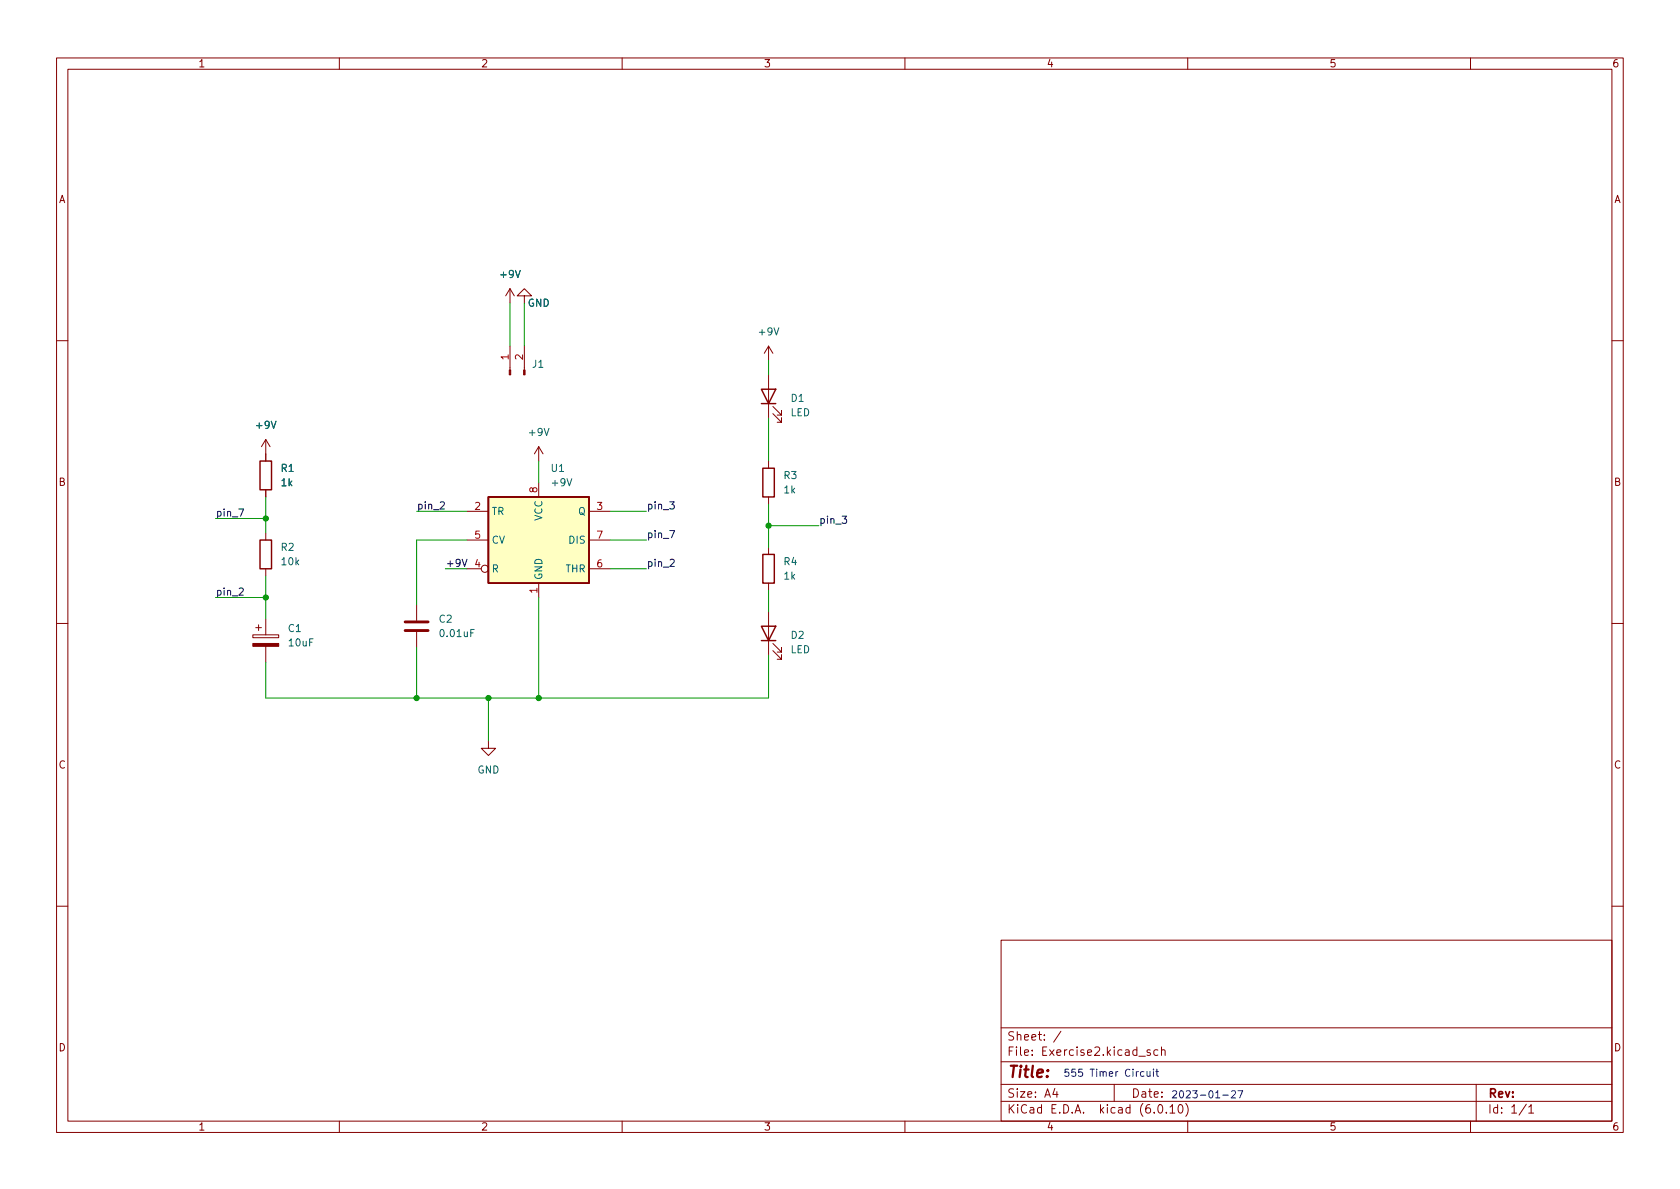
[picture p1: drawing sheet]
(kicad_sch (version 20211123) (generator eeschema)

 (paper "A4")

 (lib_symbols
  (symbol "Connector:Conn_01x02_Male" (pin_names (offset 1.016) hide) (in_bom yes) (on_board yes)
   (property "Reference" "J" (id 0) (at 0 2.54 0) (effects (font (size 1.27 1.27))))
   (property "Value" "Conn_01x02_Male" (id 1) (at 0 -5.08 0) (effects (font (size 1.27 1.27))))
   (property "Footprint" "" (id 2) (at 0 0 0) (effects (font (size 1.27 1.27)) hide))
   (property "Datasheet" "~" (id 3) (at 0 0 0) (effects (font (size 1.27 1.27)) hide))
   (symbol "Conn_01x02_Male_1_1"
    (polyline (pts (xy 1.27 -2.54) (xy 0.8636 -2.54)) (stroke (width 0.1524) (type default) (color 0 0 0 0)) (fill (type none)))
    (polyline (pts (xy 1.27 0) (xy 0.8636 0)) (stroke (width 0.1524) (type default) (color 0 0 0 0)) (fill (type none)))
    (rectangle (start 0.8636 -2.413) (end 0 -2.667) (stroke (width 0.1524) (type default) (color 0 0 0 0)) (fill (type outline)))
    (rectangle (start 0.8636 0.127) (end 0 -0.127) (stroke (width 0.1524) (type default) (color 0 0 0 0)) (fill (type outline)))
    (pin passive line (at 5.08 0 180) (length 3.81) (name "Pin_1" (effects (font (size 1.27 1.27)))) (number "1" (effects (font (size 1.27 1.27)))))
    (pin passive line (at 5.08 -2.54 180) (length 3.81) (name "Pin_2" (effects (font (size 1.27 1.27)))) (number "2" (effects (font (size 1.27 1.27)))))))
  (symbol "Device:C" (pin_numbers hide) (pin_names (offset 0.254)) (in_bom yes) (on_board yes)
   (property "Reference" "C" (id 0) (at 0.635 2.54 0) (effects (font (size 1.27 1.27)) (justify left)))
   (property "Value" "C" (id 1) (at 0.635 -2.54 0) (effects (font (size 1.27 1.27)) (justify left)))
   (property "Footprint" "" (id 2) (at 0.9652 -3.81 0) (effects (font (size 1.27 1.27)) hide))
   (property "Datasheet" "~" (id 3) (at 0 0 0) (effects (font (size 1.27 1.27)) hide))
   (symbol "C_0_1"
    (polyline (pts (xy -2.032 -0.762) (xy 2.032 -0.762)) (stroke (width 0.508) (type default) (color 0 0 0 0)) (fill (type none)))
    (polyline (pts (xy -2.032 0.762) (xy 2.032 0.762)) (stroke (width 0.508) (type default) (color 0 0 0 0)) (fill (type none))))
   (symbol "C_1_1"
    (pin passive line (at 0 3.81 270) (length 2.794) (name "~" (effects (font (size 1.27 1.27)))) (number "1" (effects (font (size 1.27 1.27)))))
    (pin passive line (at 0 -3.81 90) (length 2.794) (name "~" (effects (font (size 1.27 1.27)))) (number "2" (effects (font (size 1.27 1.27)))))))
  (symbol "Device:C_Polarized" (pin_numbers hide) (pin_names (offset 0.254)) (in_bom yes) (on_board yes)
   (property "Reference" "C" (id 0) (at 0.635 2.54 0) (effects (font (size 1.27 1.27)) (justify left)))
   (property "Value" "C_Polarized" (id 1) (at 0.635 -2.54 0) (effects (font (size 1.27 1.27)) (justify left)))
   (property "Footprint" "" (id 2) (at 0.9652 -3.81 0) (effects (font (size 1.27 1.27)) hide))
   (property "Datasheet" "~" (id 3) (at 0 0 0) (effects (font (size 1.27 1.27)) hide))
   (symbol "C_Polarized_0_1"
    (rectangle (start -2.286 0.508) (end 2.286 1.016) (stroke (width 0) (type default) (color 0 0 0 0)) (fill (type none)))
    (polyline (pts (xy -1.778 2.286) (xy -0.762 2.286)) (stroke (width 0) (type default) (color 0 0 0 0)) (fill (type none)))
    (polyline (pts (xy -1.27 2.794) (xy -1.27 1.778)) (stroke (width 0) (type default) (color 0 0 0 0)) (fill (type none)))
    (rectangle (start 2.286 -0.508) (end -2.286 -1.016) (stroke (width 0) (type default) (color 0 0 0 0)) (fill (type outline))))
   (symbol "C_Polarized_1_1"
    (pin passive line (at 0 3.81 270) (length 2.794) (name "~" (effects (font (size 1.27 1.27)))) (number "1" (effects (font (size 1.27 1.27)))))
    (pin passive line (at 0 -3.81 90) (length 2.794) (name "~" (effects (font (size 1.27 1.27)))) (number "2" (effects (font (size 1.27 1.27)))))))
  (symbol "Device:LED" (pin_numbers hide) (pin_names (offset 1.016) hide) (in_bom yes) (on_board yes)
   (property "Reference" "D" (id 0) (at 0 2.54 0) (effects (font (size 1.27 1.27))))
   (property "Value" "LED" (id 1) (at 0 -2.54 0) (effects (font (size 1.27 1.27))))
   (property "Footprint" "" (id 2) (at 0 0 0) (effects (font (size 1.27 1.27)) hide))
   (property "Datasheet" "~" (id 3) (at 0 0 0) (effects (font (size 1.27 1.27)) hide))
   (symbol "LED_0_1"
    (polyline (pts (xy -1.27 -1.27) (xy -1.27 1.27)) (stroke (width 0.254) (type default) (color 0 0 0 0)) (fill (type none)))
    (polyline (pts (xy -1.27 0) (xy 1.27 0)) (stroke (width 0) (type default) (color 0 0 0 0)) (fill (type none)))
    (polyline (pts (xy 1.27 -1.27) (xy 1.27 1.27) (xy -1.27 0) (xy 1.27 -1.27)) (stroke (width 0.254) (type default) (color 0 0 0 0)) (fill (type none)))
    (polyline (pts (xy -3.048 -0.762) (xy -4.572 -2.286) (xy -3.81 -2.286) (xy -4.572 -2.286) (xy -4.572 -1.524)) (stroke (width 0) (type default) (color 0 0 0 0)) (fill (type none)))
    (polyline (pts (xy -1.778 -0.762) (xy -3.302 -2.286) (xy -2.54 -2.286) (xy -3.302 -2.286) (xy -3.302 -1.524)) (stroke (width 0) (type default) (color 0 0 0 0)) (fill (type none))))
   (symbol "LED_1_1"
    (pin passive line (at -3.81 0 0) (length 2.54) (name "K" (effects (font (size 1.27 1.27)))) (number "1" (effects (font (size 1.27 1.27)))))
    (pin passive line (at 3.81 0 180) (length 2.54) (name "A" (effects (font (size 1.27 1.27)))) (number "2" (effects (font (size 1.27 1.27)))))))
  (symbol "Device:R" (pin_numbers hide) (pin_names (offset 0)) (in_bom yes) (on_board yes)
   (property "Reference" "R" (id 0) (at 2.032 0 90) (effects (font (size 1.27 1.27))))
   (property "Value" "R" (id 1) (at 0 0 90) (effects (font (size 1.27 1.27))))
   (property "Footprint" "" (id 2) (at -1.778 0 90) (effects (font (size 1.27 1.27)) hide))
   (property "Datasheet" "~" (id 3) (at 0 0 0) (effects (font (size 1.27 1.27)) hide))
   (symbol "R_0_1"
    (rectangle (start -1.016 -2.54) (end 1.016 2.54) (stroke (width 0.254) (type default) (color 0 0 0 0)) (fill (type none))))
   (symbol "R_1_1"
    (pin passive line (at 0 3.81 270) (length 1.27) (name "~" (effects (font (size 1.27 1.27)))) (number "1" (effects (font (size 1.27 1.27)))))
    (pin passive line (at 0 -3.81 90) (length 1.27) (name "~" (effects (font (size 1.27 1.27)))) (number "2" (effects (font (size 1.27 1.27)))))))
  (symbol "Timer:NE555D" (in_bom yes) (on_board yes)
   (property "Reference" "U" (id 0) (at -10.16 8.89 0) (effects (font (size 1.27 1.27)) (justify left)))
   (property "Value" "NE555D" (id 1) (at 2.54 8.89 0) (effects (font (size 1.27 1.27)) (justify left)))
   (property "Footprint" "Package_SO:SOIC-8_3.9x4.9mm_P1.27mm" (id 2) (at 21.59 -10.16 0) (effects (font (size 1.27 1.27)) hide))
   (property "Datasheet" "http://www.ti.com/lit/ds/symlink/ne555.pdf" (id 3) (at 21.59 -10.16 0) (effects (font (size 1.27 1.27)) hide))
   (symbol "NE555D_0_0"
    (pin power_in line (at 0 -10.16 90) (length 2.54) (name "GND" (effects (font (size 1.27 1.27)))) (number "1" (effects (font (size 1.27 1.27)))))
    (pin power_in line (at 0 10.16 270) (length 2.54) (name "VCC" (effects (font (size 1.27 1.27)))) (number "8" (effects (font (size 1.27 1.27))))))
   (symbol "NE555D_0_1"
    (rectangle (start -8.89 -7.62) (end 8.89 7.62) (stroke (width 0.254) (type default) (color 0 0 0 0)) (fill (type background)))
    (rectangle (start -8.89 -7.62) (end 8.89 7.62) (stroke (width 0.254) (type default) (color 0 0 0 0)) (fill (type background))))
   (symbol "NE555D_1_1"
    (pin input line (at -12.7 5.08 0) (length 3.81) (name "TR" (effects (font (size 1.27 1.27)))) (number "2" (effects (font (size 1.27 1.27)))))
    (pin output line (at 12.7 5.08 180) (length 3.81) (name "Q" (effects (font (size 1.27 1.27)))) (number "3" (effects (font (size 1.27 1.27)))))
    (pin input inverted (at -12.7 -5.08 0) (length 3.81) (name "R" (effects (font (size 1.27 1.27)))) (number "4" (effects (font (size 1.27 1.27)))))
    (pin input line (at -12.7 0 0) (length 3.81) (name "CV" (effects (font (size 1.27 1.27)))) (number "5" (effects (font (size 1.27 1.27)))))
    (pin input line (at 12.7 -5.08 180) (length 3.81) (name "THR" (effects (font (size 1.27 1.27)))) (number "6" (effects (font (size 1.27 1.27)))))
    (pin input line (at 12.7 0 180) (length 3.81) (name "DIS" (effects (font (size 1.27 1.27)))) (number "7" (effects (font (size 1.27 1.27)))))))
  (symbol "power:+9V" (power) (pin_names (offset 0)) (in_bom yes) (on_board yes)
   (property "Reference" "#PWR" (id 0) (at 0 -3.81 0) (effects (font (size 1.27 1.27)) hide))
   (property "Value" "+9V" (id 1) (at 0 3.556 0) (effects (font (size 1.27 1.27))))
   (property "Footprint" "" (id 2) (at 0 0 0) (effects (font (size 1.27 1.27)) hide))
   (property "Datasheet" "" (id 3) (at 0 0 0) (effects (font (size 1.27 1.27)) hide))
   (symbol "+9V_0_1"
    (polyline (pts (xy -0.762 1.27) (xy 0 2.54)) (stroke (width 0) (type default) (color 0 0 0 0)) (fill (type none)))
    (polyline (pts (xy 0 0) (xy 0 2.54)) (stroke (width 0) (type default) (color 0 0 0 0)) (fill (type none)))
    (polyline (pts (xy 0 2.54) (xy 0.762 1.27)) (stroke (width 0) (type default) (color 0 0 0 0)) (fill (type none))))
   (symbol "+9V_1_1"
    (pin power_in line (at 0 0 90) (length 0) hide (name "+9V" (effects (font (size 1.27 1.27)))) (number "1" (effects (font (size 1.27 1.27)))))))
  (symbol "power:GND" (power) (pin_names (offset 0)) (in_bom yes) (on_board yes)
   (property "Reference" "#PWR" (id 0) (at 0 -6.35 0) (effects (font (size 1.27 1.27)) hide))
   (property "Value" "GND" (id 1) (at 0 -3.81 0) (effects (font (size 1.27 1.27))))
   (property "Footprint" "" (id 2) (at 0 0 0) (effects (font (size 1.27 1.27)) hide))
   (property "Datasheet" "" (id 3) (at 0 0 0) (effects (font (size 1.27 1.27)) hide))
   (symbol "GND_0_1"
    (polyline (pts (xy 0 0) (xy 0 -1.27) (xy 1.27 -1.27) (xy 0 -2.54) (xy -1.27 -1.27) (xy 0 -1.27)) (stroke (width 0) (type default) (color 0 0 0 0)) (fill (type none))))
   (symbol "GND_1_1"
    (pin power_in line (at 0 0 270) (length 0) hide (name "GND" (effects (font (size 1.27 1.27)))) (number "1" (effects (font (size 1.27 1.27))))))))

 (junction (at 46.99 105.41) (diameter 0) (color 0 0 0 0))
 (junction (at 95.25 123.19) (diameter 0) (color 0 0 0 0))
 (junction (at 135.89 92.71) (diameter 0) (color 0 0 0 0))
 (junction (at 73.66 123.19) (diameter 0) (color 0 0 0 0))
 (junction (at 46.99 91.44) (diameter 0) (color 0 0 0 0))
 (junction (at 86.36 123.19) (diameter 0) (color 0 0 0 0))

 (wire (pts (xy 73.66 90.17) (xy 82.55 90.17)) (stroke (width 0) (type default) (color 0 0 0 0)))
 (wire (pts (xy 135.89 115.57) (xy 135.89 123.19)) (stroke (width 0) (type default) (color 0 0 0 0)))
 (wire (pts (xy 73.66 123.19) (xy 86.36 123.19)) (stroke (width 0) (type default) (color 0 0 0 0)))
 (wire (pts (xy 135.89 73.66) (xy 135.89 81.28)) (stroke (width 0) (type default) (color 0 0 0 0)))
 (wire (pts (xy 46.99 101.6) (xy 46.99 105.41)) (stroke (width 0) (type default) (color 0 0 0 0)))
 (wire (pts (xy 135.89 88.9) (xy 135.89 92.71)) (stroke (width 0) (type default) (color 0 0 0 0)))
 (wire (pts (xy 135.89 104.14) (xy 135.89 107.95)) (stroke (width 0) (type default) (color 0 0 0 0)))
 (wire (pts (xy 78.74 100.33) (xy 82.55 100.33)) (stroke (width 0) (type default) (color 0 0 0 0)))
 (wire (pts (xy 46.99 116.84) (xy 46.99 123.19)) (stroke (width 0) (type default) (color 0 0 0 0)))
 (wire (pts (xy 73.66 95.25) (xy 73.66 106.68)) (stroke (width 0) (type default) (color 0 0 0 0)))
 (wire (pts (xy 46.99 123.19) (xy 73.66 123.19)) (stroke (width 0) (type default) (color 0 0 0 0)))
 (wire (pts (xy 95.25 105.41) (xy 95.25 123.19)) (stroke (width 0) (type default) (color 0 0 0 0)))
 (wire (pts (xy 135.89 63.5) (xy 135.89 66.04)) (stroke (width 0) (type default) (color 0 0 0 0)))
 (wire (pts (xy 95.25 123.19) (xy 135.89 123.19)) (stroke (width 0) (type default) (color 0 0 0 0)))
 (wire (pts (xy 135.89 92.71) (xy 135.89 96.52)) (stroke (width 0) (type default) (color 0 0 0 0)))
 (wire (pts (xy 107.95 90.17) (xy 114.3 90.17)) (stroke (width 0) (type default) (color 0 0 0 0)))
 (wire (pts (xy 82.55 95.25) (xy 73.66 95.25)) (stroke (width 0) (type default) (color 0 0 0 0)))
 (wire (pts (xy 86.36 123.19) (xy 86.36 130.81)) (stroke (width 0) (type default) (color 0 0 0 0)))
 (wire (pts (xy 38.1 91.44) (xy 46.99 91.44)) (stroke (width 0) (type default) (color 0 0 0 0)))
 (wire (pts (xy 46.99 91.44) (xy 46.99 93.98)) (stroke (width 0) (type default) (color 0 0 0 0)))
 (wire (pts (xy 90.17 53.34) (xy 90.17 60.96)) (stroke (width 0) (type default) (color 0 0 0 0)))
 (wire (pts (xy 92.71 53.34) (xy 92.71 60.96)) (stroke (width 0) (type default) (color 0 0 0 0)))
 (wire (pts (xy 73.66 114.3) (xy 73.66 123.19)) (stroke (width 0) (type default) (color 0 0 0 0)))
 (wire (pts (xy 46.99 105.41) (xy 46.99 109.22)) (stroke (width 0) (type default) (color 0 0 0 0)))
 (wire (pts (xy 107.95 95.25) (xy 114.3 95.25)) (stroke (width 0) (type default) (color 0 0 0 0)))
 (wire (pts (xy 107.95 100.33) (xy 114.3 100.33)) (stroke (width 0) (type default) (color 0 0 0 0)))
 (wire (pts (xy 46.99 87.63) (xy 46.99 91.44)) (stroke (width 0) (type default) (color 0 0 0 0)))
 (wire (pts (xy 86.36 123.19) (xy 95.25 123.19)) (stroke (width 0) (type default) (color 0 0 0 0)))
 (wire (pts (xy 38.1 105.41) (xy 46.99 105.41)) (stroke (width 0) (type default) (color 0 0 0 0)))
 (wire (pts (xy 95.25 81.28) (xy 95.25 85.09)) (stroke (width 0) (type default) (color 0 0 0 0)))
 (wire (pts (xy 135.89 92.71) (xy 144.78 92.71)) (stroke (width 0) (type default) (color 0 0 0 0)))

 (text "2023-01-27\n" (at 207.01 194.31 0) (effects (font (size 1.27 1.27)) (justify left bottom)))
 (text "555 Timer Circuit" (at 187.96 190.5 0) (effects (font (size 1.27 1.27)) (justify left bottom)))

 (label "pin_7" (at 114.3 95.25 0) (effects (font (size 1.27 1.27)) (justify left bottom)))
 (label "pin_2" (at 73.66 90.17 0) (effects (font (size 1.27 1.27)) (justify left bottom)))
 (label "pin_2" (at 38.1 105.41 0) (effects (font (size 1.27 1.27)) (justify left bottom)))
 (label "+9V" (at 78.74 100.33 0) (effects (font (size 1.27 1.27)) (justify left bottom)))
 (label "pin_3" (at 114.3 90.17 0) (effects (font (size 1.27 1.27)) (justify left bottom)))
 (label "pin_7" (at 38.1 91.44 0) (effects (font (size 1.27 1.27)) (justify left bottom)))
 (label "pin_3" (at 144.78 92.71 0) (effects (font (size 1.27 1.27)) (justify left bottom)))
 (label "pin_2" (at 114.3 100.33 0) (effects (font (size 1.27 1.27)) (justify left bottom)))

 (symbol (lib_id "Timer:NE555D") (at 95.25 95.25 0) (unit 1) (in_bom yes) (on_board yes) (fields_autoplaced)
  (property "Reference" "U1" (id 0) (at 97.2694 82.55 0) (effects (font (size 1.27 1.27)) (justify left)))
  (property "Value" "+9V" (id 1) (at 97.2694 85.09 0) (effects (font (size 1.27 1.27)) (justify left)))
  (property "Footprint" "Package_SO:SOIC-8_3.9x4.9mm_P1.27mm" (id 2) (at 116.84 105.41 0) (effects (font (size 1.27 1.27)) hide))
  (property "Datasheet" "http://www.ti.com/lit/ds/symlink/ne555.pdf" (id 3) (at 116.84 105.41 0) (effects (font (size 1.27 1.27)) hide)) (pin "1") (pin "8") (pin "2") (pin "3") (pin "4") (pin "5") (pin "6") (pin "7"))

 (symbol (lib_id "Device:R") (at 46.99 83.82 0) (unit 1) (in_bom yes) (on_board yes) (fields_autoplaced)
  (property "Reference" "R1" (id 0) (at 49.53 82.5499 0) (effects (font (size 1.27 1.27)) (justify left)))
  (property "Value" "1k" (id 1) (at 49.53 85.0899 0) (effects (font (size 1.27 1.27)) (justify left)))
  (property "Footprint" "" (id 2) (at 45.212 83.82 90) (effects (font (size 1.27 1.27)) hide))
  (property "Datasheet" "~" (id 3) (at 46.99 83.82 0) (effects (font (size 1.27 1.27)) hide)) (pin "1") (pin "2"))

 (symbol (lib_id "Device:R") (at 135.89 85.09 0) (unit 1) (in_bom yes) (on_board yes) (fields_autoplaced)
  (property "Reference" "R3" (id 0) (at 138.43 83.8199 0) (effects (font (size 1.27 1.27)) (justify left)))
  (property "Value" "1k" (id 1) (at 138.43 86.3599 0) (effects (font (size 1.27 1.27)) (justify left)))
  (property "Footprint" "" (id 2) (at 134.112 85.09 90) (effects (font (size 1.27 1.27)) hide))
  (property "Datasheet" "~" (id 3) (at 135.89 85.09 0) (effects (font (size 1.27 1.27)) hide)) (pin "1") (pin "2"))

 (symbol (lib_id "Device:LED") (at 135.89 111.76 90) (unit 1) (in_bom yes) (on_board yes) (fields_autoplaced)
  (property "Reference" "D2" (id 0) (at 139.7 112.0774 90) (effects (font (size 1.27 1.27)) (justify right)))
  (property "Value" "LED" (id 1) (at 139.7 114.6174 90) (effects (font (size 1.27 1.27)) (justify right)))
  (property "Footprint" "" (id 2) (at 135.89 111.76 0) (effects (font (size 1.27 1.27)) hide))
  (property "Datasheet" "~" (id 3) (at 135.89 111.76 0) (effects (font (size 1.27 1.27)) hide)) (pin "1") (pin "2"))

 (symbol (lib_id "power:+9V") (at 135.89 63.5 0) (unit 1) (in_bom yes) (on_board yes) (fields_autoplaced)
  (property "Reference" "#PWR06" (id 0) (at 135.89 67.31 0) (effects (font (size 1.27 1.27)) hide))
  (property "Value" "+9V" (id 1) (at 135.89 58.42 0))
  (property "Footprint" "" (id 2) (at 135.89 63.5 0) (effects (font (size 1.27 1.27)) hide))
  (property "Datasheet" "" (id 3) (at 135.89 63.5 0) (effects (font (size 1.27 1.27)) hide)) (pin "1"))

 (symbol (lib_id "power:+9V") (at 95.25 81.28 0) (unit 1) (in_bom yes) (on_board yes) (fields_autoplaced)
  (property "Reference" "#PWR05" (id 0) (at 95.25 85.09 0) (effects (font (size 1.27 1.27)) hide))
  (property "Value" "+9V" (id 1) (at 95.25 76.2 0))
  (property "Footprint" "" (id 2) (at 95.25 81.28 0) (effects (font (size 1.27 1.27)) hide))
  (property "Datasheet" "" (id 3) (at 95.25 81.28 0) (effects (font (size 1.27 1.27)) hide)) (pin "1"))

 (symbol (lib_id "power:+9V") (at 46.99 80.01 0) (unit 1) (in_bom yes) (on_board yes) (fields_autoplaced)
  (property "Reference" "#PWR01" (id 0) (at 46.99 83.82 0) (effects (font (size 1.27 1.27)) hide))
  (property "Value" "+9V" (id 1) (at 46.99 74.93 0))
  (property "Footprint" "" (id 2) (at 46.99 80.01 0) (effects (font (size 1.27 1.27)) hide))
  (property "Datasheet" "" (id 3) (at 46.99 80.01 0) (effects (font (size 1.27 1.27)) hide)) (pin "1"))

 (symbol (lib_id "Connector:Conn_01x02_Male") (at 90.17 66.04 90) (unit 1) (in_bom yes) (on_board yes) (fields_autoplaced)
  (property "Reference" "J1" (id 0) (at 93.98 64.1349 90) (effects (font (size 1.27 1.27)) (justify right)))
  (property "Value" " " (id 1) (at 93.98 66.6749 90) (effects (font (size 1.27 1.27)) (justify right)))
  (property "Footprint" "" (id 2) (at 90.17 66.04 0) (effects (font (size 1.27 1.27)) hide))
  (property "Datasheet" "~" (id 3) (at 90.17 66.04 0) (effects (font (size 1.27 1.27)) hide)) (pin "1") (pin "2"))

 (symbol (lib_id "Device:C_Polarized") (at 46.99 113.03 0) (unit 1) (in_bom yes) (on_board yes) (fields_autoplaced)
  (property "Reference" "C1" (id 0) (at 50.8 110.8709 0) (effects (font (size 1.27 1.27)) (justify left)))
  (property "Value" "10uF" (id 1) (at 50.8 113.4109 0) (effects (font (size 1.27 1.27)) (justify left)))
  (property "Footprint" "" (id 2) (at 47.9552 116.84 0) (effects (font (size 1.27 1.27)) hide))
  (property "Datasheet" "~" (id 3) (at 46.99 113.03 0) (effects (font (size 1.27 1.27)) hide)) (pin "1") (pin "2"))

 (symbol (lib_id "Device:R") (at 135.89 100.33 0) (unit 1) (in_bom yes) (on_board yes) (fields_autoplaced)
  (property "Reference" "R4" (id 0) (at 138.43 99.0599 0) (effects (font (size 1.27 1.27)) (justify left)))
  (property "Value" "1k" (id 1) (at 138.43 101.5999 0) (effects (font (size 1.27 1.27)) (justify left)))
  (property "Footprint" "" (id 2) (at 134.112 100.33 90) (effects (font (size 1.27 1.27)) hide))
  (property "Datasheet" "~" (id 3) (at 135.89 100.33 0) (effects (font (size 1.27 1.27)) hide)) (pin "1") (pin "2"))

 (symbol (lib_id "Device:C") (at 73.66 110.49 0) (unit 1) (in_bom yes) (on_board yes) (fields_autoplaced)
  (property "Reference" "C2" (id 0) (at 77.47 109.2199 0) (effects (font (size 1.27 1.27)) (justify left)))
  (property "Value" "0.01uF" (id 1) (at 77.47 111.7599 0) (effects (font (size 1.27 1.27)) (justify left)))
  (property "Footprint" "" (id 2) (at 74.6252 114.3 0) (effects (font (size 1.27 1.27)) hide))
  (property "Datasheet" "~" (id 3) (at 73.66 110.49 0) (effects (font (size 1.27 1.27)) hide)) (pin "1") (pin "2"))

 (symbol (lib_id "power:GND") (at 92.71 53.34 180) (unit 1) (in_bom yes) (on_board yes)
  (property "Reference" "#PWR04" (id 0) (at 92.71 46.99 0) (effects (font (size 1.27 1.27)) hide))
  (property "Value" "GND" (id 1) (at 95.25 53.34 0))
  (property "Footprint" "" (id 2) (at 92.71 53.34 0) (effects (font (size 1.27 1.27)) hide))
  (property "Datasheet" "" (id 3) (at 92.71 53.34 0) (effects (font (size 1.27 1.27)) hide)) (pin "1"))

 (symbol (lib_id "Device:R") (at 46.99 97.79 0) (unit 1) (in_bom yes) (on_board yes) (fields_autoplaced)
  (property "Reference" "R2" (id 0) (at 49.53 96.5199 0) (effects (font (size 1.27 1.27)) (justify left)))
  (property "Value" "10k" (id 1) (at 49.53 99.0599 0) (effects (font (size 1.27 1.27)) (justify left)))
  (property "Footprint" "" (id 2) (at 45.212 97.79 90) (effects (font (size 1.27 1.27)) hide))
  (property "Datasheet" "~" (id 3) (at 46.99 97.79 0) (effects (font (size 1.27 1.27)) hide)) (pin "1") (pin "2"))

 (symbol (lib_id "Device:LED") (at 135.89 69.85 90) (unit 1) (in_bom yes) (on_board yes) (fields_autoplaced)
  (property "Reference" "D1" (id 0) (at 139.7 70.1674 90) (effects (font (size 1.27 1.27)) (justify right)))
  (property "Value" "LED" (id 1) (at 139.7 72.7074 90) (effects (font (size 1.27 1.27)) (justify right)))
  (property "Footprint" "" (id 2) (at 135.89 69.85 0) (effects (font (size 1.27 1.27)) hide))
  (property "Datasheet" "~" (id 3) (at 135.89 69.85 0) (effects (font (size 1.27 1.27)) hide)) (pin "1") (pin "2"))

 (symbol (lib_id "power:+9V") (at 90.17 53.34 0) (unit 1) (in_bom yes) (on_board yes) (fields_autoplaced)
  (property "Reference" "#PWR03" (id 0) (at 90.17 57.15 0) (effects (font (size 1.27 1.27)) hide))
  (property "Value" "+9V" (id 1) (at 90.17 48.26 0))
  (property "Footprint" "" (id 2) (at 90.17 53.34 0) (effects (font (size 1.27 1.27)) hide))
  (property "Datasheet" "" (id 3) (at 90.17 53.34 0) (effects (font (size 1.27 1.27)) hide)) (pin "1"))

 (symbol (lib_id "power:GND") (at 86.36 130.81 0) (unit 1) (in_bom yes) (on_board yes) (fields_autoplaced)
  (property "Reference" "#PWR02" (id 0) (at 86.36 137.16 0) (effects (font (size 1.27 1.27)) hide))
  (property "Value" "GND" (id 1) (at 86.36 135.89 0))
  (property "Footprint" "" (id 2) (at 86.36 130.81 0) (effects (font (size 1.27 1.27)) hide))
  (property "Datasheet" "" (id 3) (at 86.36 130.81 0) (effects (font (size 1.27 1.27)) hide)) (pin "1"))

 (sheet_instances (path "" (page "1")))

)
